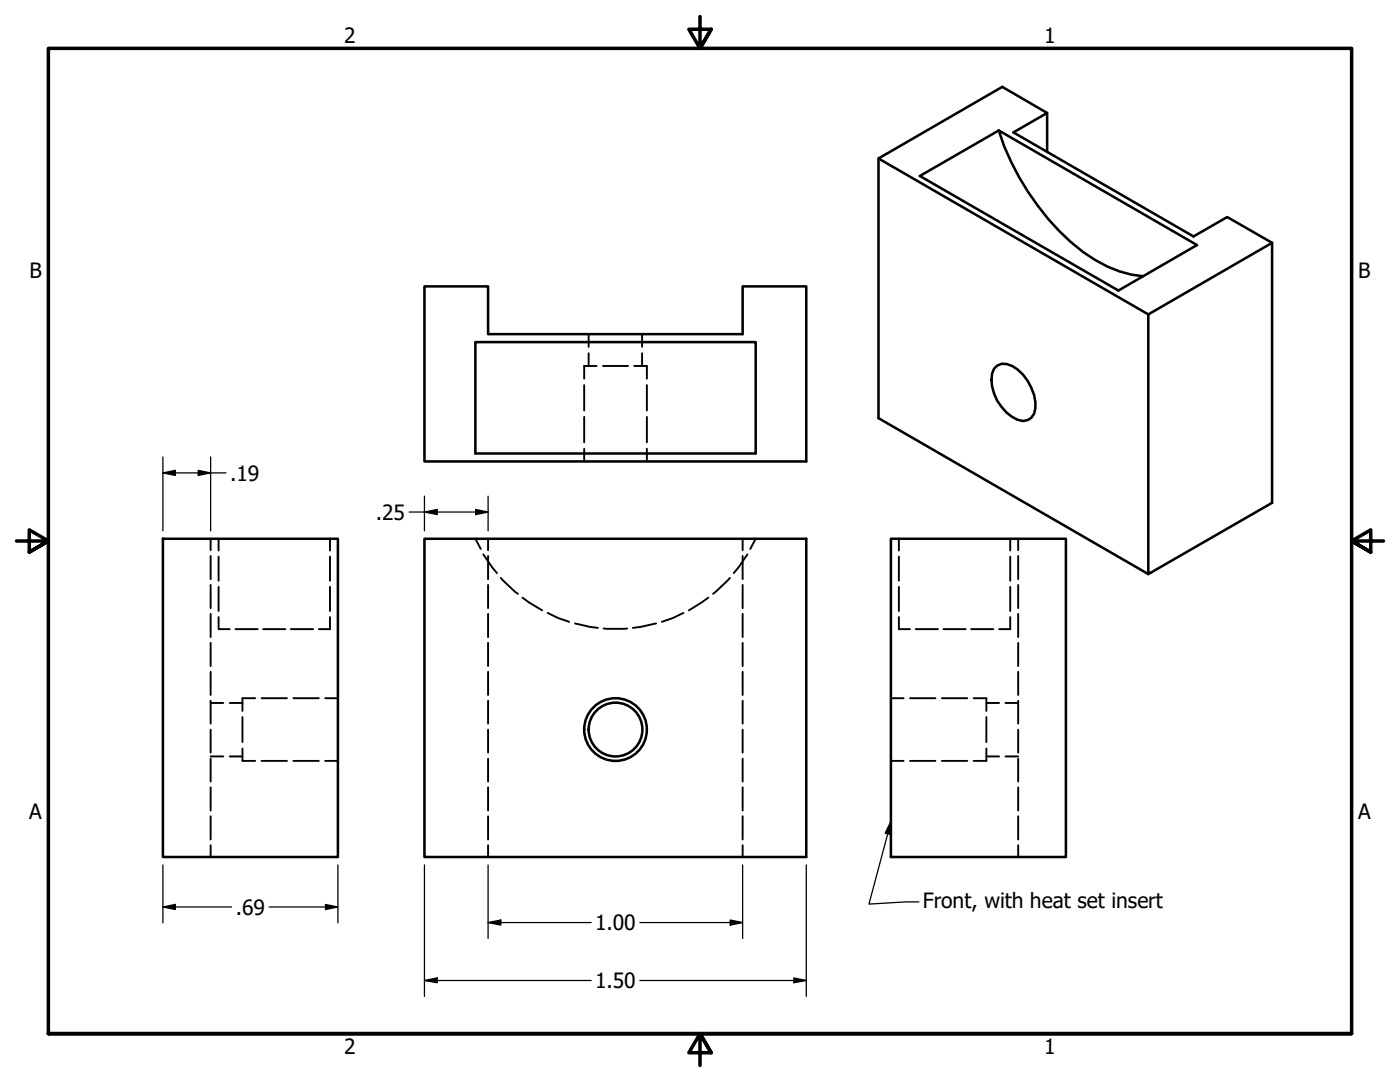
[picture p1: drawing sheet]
<svg xmlns="http://www.w3.org/2000/svg" width="279mm" height="216mm" viewBox="0 0 279 216" stroke-linecap="round" stroke-linejoin="round" font-family="sans-serif">
<!-- layer: Hidden (ANSI) -->
<g fill="none" stroke="#000" stroke-width=".38">
<path d="M116.6 76.8v5.1M117.5 66.7v2.5M117.5 70.5v2.5M119.1 73h-2.5v2.6M120.3 73h5M126.6 73h2.5v2.6M128.1 66.7v2.5M128.1 70.5v2.5M129.1 76.8v5.1M116.6 83.2v5.1M116.6 89.5v2.6M129.1 83.2v5.1"/>
<path d="M129.1 89.5v2.6M42 107.5v2.3M42 110.9v4.7M42 116.7v4.6M43.6 107.5v2.4M43.6 111.1v4.8M43.6 117.1v4.8M65.8 107.5v2.4M65.8 111.1v4.8M65.8 117.1v4.8M94.9 107.5l1 2M96.5 110.6l2.7 3.8"/>
<path d="M97.4 107.5v2.3M97.4 110.9v4.7M97.4 116.7v4.6M99.9 115.3l2.9 2.8 .6 .4M104.3 119.3l3.9 2.5M141.4 119.3l-3.9 2.5M145.7 115.3l-3.4 3.2M148.2 107.5v2.3M148.2 110.9v4.7M148.2 116.7v4.6M149.2 110.6l-2.8 3.8M150.8 107.5l-1.1 2"/>
<path d="M179.4 107.5v2.4M179.4 111.1v4.8M179.4 117.1v4.8M201.6 107.5v2.4M201.6 111.1v4.8M201.6 117.1v4.8M203.2 107.5v2.3M203.2 110.9v4.7M203.2 116.7v4.6M42 122.5v4.6M42 128.3v4.6M42 134v4.7"/>
<path d="M42 139.8v4.6M43.6 123.1v2.4h2.2M47 125.5h4.4M50.9 139.3h-2.5v2.6M52.2 139.3h5.1M52.5 125.5h4.5M58 125.5h4.5M58.5 139.3h5.1M64.9 139.3h2.5M65.8 123.1v2.4h-2.2M97.4 122.5v4.6M97.4 128.3v4.6"/>
<path d="M97.4 134v4.7M97.4 139.8v4.6M109.3 122.3l2.1 1 2.2 .8M114.7 124.4l3.1 .7 1.5 .2M120.5 125.4h4.7M130.9 124.4l-3.1 .7-1.5 .2M136.4 122.3l-2.1 1-2.2 .8M148.2 122.5v4.6M148.2 128.3v4.6M148.2 134v4.7M148.2 139.8v4.6M177.8 139.3h2.5"/>
<path d="M179.4 123.1v2.4h2.2M181.6 139.3h5.1M182.8 125.5h4.4M188 139.3h5M188.3 125.5h4.4M193.8 125.5h4.4M194.3 139.3h2.5v2.6M201.6 123.1v2.4h-2.2M203.2 122.5v4.6M203.2 128.3v4.6M203.2 134v4.7M203.2 139.8v4.6"/>
<path d="M42 145.6v4.6M42 151.4v4.6M42 157.1v4.6M42 150.9h2.6M42 140.3h2.6M45.8 150.9h2.6M45.8 140.3h2.6M48.4 143.1v5M48.4 149.4v2.4h2.5M52.2 151.8h5.1M58.5 151.8h5.1M64.9 151.8h2.5"/>
<path d="M97.4 145.6v4.6M97.4 151.4v4.6M97.4 157.1v4.6M148.2 145.6v4.6M148.2 151.4v4.6M148.2 157.1v4.6M177.8 151.8h2.5M181.6 151.8h5.1M188 151.8h5M196.8 149.4v2.4h-2.5M196.8 150.9h2.6M196.8 140.3h2.6"/>
<path d="M196.8 143.1v5M200.7 150.9h2.5M200.7 140.3h2.5M203.2 145.6v4.6M203.2 151.4v4.6M203.2 157.1v4.6M42 162.9v4.6M42 168.7v2.3M97.4 162.9v4.6M97.4 168.7v2.3M148.2 162.9v4.6M148.2 168.7v2.3"/>
<path d="M203.2 162.9v4.6M203.2 168.7v2.3"/>
</g>
<!-- layer: Visible (ANSI) -->
<g fill="none" stroke="#000" stroke-width=".51">
<path d="M175.3 31.6l53.9 31.1M183.6 35.1l15.7-9.1 39.6 22.9-15.7 9.1zM199.3 26a50.5 50.5 0 0 0 16.9 24.3 23.7 23.7 0 0 0 11.9 4.8M209 22.5l-6.8 3.9 36 20.8 6.7-3.9 9 5.2v51.8l-24.7 14.3v-51.9l24.7-14.2M209 30.4v-7.9l-9-5.2-24.7 14.3v51.8l53.9 31.2M84.7 57.2h12.7v9.5h50.8v-9.5h12.7v34.9h-76.2zM94.9 68.3h55.9v22.2h-55.9zM198.4 73.6a2.56 2.56 0 0 1 3.6-.6 9.5 9.5 0 0 1 4.6 8.5 2.48 2.48 0 0 1-3.5 2.3 8.9 8.9 0 0 1-5.1-9.3zM32.5 107.5h34.9v63.5h-34.9zM84.7 107.5h76.2v63.5h-76.2zM177.8 107.5h34.9v63.5h-34.9z"/>
<circle cx="122.8" cy="145.6" r="5.4"/>
<circle cx="122.8" cy="145.6" r="6.3"/>
</g>
<!-- layer: Border (ANSI) -->
<path d="M139.7 3.3v6.4l-2.2-3.9h4.4l-2.2 3.9 2.2-3.9M3.3 107.9h6.4l-3.9-2.2v4.5l3.9-2.3-3.9 2.3M276.1 107.9h-6.4l3.9-2.2v4.5l-3.9-2.3 3.9 2.3M9.7 206.2v-196.5h260v196.5h-260h260M141.9 210.1l-2.2-3.9 2.2 3.9h-4.4l2.2-3.9v6.4" fill="none" stroke="#000" stroke-width=".7"/>
<!-- layer: Symbol (ANSI) -->
<path d="M177.8 163.9l-.1 2.6-1-.3zM177.8 163.9l-4.4 16.5 7.4-.4h2.6" fill="none" stroke="#000" stroke-width=".25"/>
<path d="M177.8 163.9l-.1 2.6-1-.3z" fill-rule="evenodd" fill="#000"/>
<!-- layer: Dimension (ANSI) -->
<g fill="none" stroke="#000" stroke-width=".25">
<path d="M32.5 94.4l2.5-.5v1zM32.5 91.2v14.7M32.5 94.4h12.6M39.6 93.9l2.4 .5-2.4 .5zM42 91.2v14.7M84.7 99v6.9M97.4 99v6.9M81.7 102.2h15.7M84.7 102.2l2.5-.5v1zM94.9 101.7l2.5 .5-2.5 .5zM32.5 172.6v11.5M67.4 172.6v11.5"/>
<path d="M84.7 172.6v26.2M97.4 172.6v14.7M148.2 172.6v14.7M160.9 172.6v26.2M32.5 181l2.5-.5v1zM32.5 181h13.7M53.7 181h13.7M65 180.5l2.4 .5-2.4 .5zM84.7 195.6l2.5-.5v1zM84.7 195.6h33.3M97.4 184.1l2.5-.5v1zM97.4 184.1h20.6"/>
<path d="M127.7 184.1h20.5M127.7 195.6h33.2M145.7 183.6l2.5 .5-2.5 .5zM158.4 195.1l2.5 .5-2.5 .5z"/>
</g>
<g fill="#000">
<path d="M32.5 94.4l2.5-.5v1z" fill-rule="evenodd"/>
<path d="M39.6 93.9l2.4 .5-2.4 .5z" fill-rule="evenodd"/>
<path d="M84.7 102.2l2.5-.5v1z" fill-rule="evenodd"/>
<path d="M94.9 101.7l2.5 .5-2.5 .5z" fill-rule="evenodd"/>
<path d="M32.5 181l2.5-.5v1z" fill-rule="evenodd"/>
<path d="M65 180.5l2.4 .5-2.4 .5z" fill-rule="evenodd"/>
<path d="M84.7 195.6l2.5-.5v1z" fill-rule="evenodd"/>
<path d="M97.4 184.1l2.5-.5v1z" fill-rule="evenodd"/>
<path d="M145.7 183.6l2.5 .5-2.5 .5z" fill-rule="evenodd"/>
<path d="M158.4 195.1l2.5 .5-2.5 .5z" fill-rule="evenodd"/>
</g>
<g font-size="4.2">
<text x="68.7" y="8.6">2</text>
<text x="208.4" y="8.6">1</text>
<text x="5.9" y="55.5">B</text>
<text x="271.1" y="55.5">B</text>
<text x="45.9" y="95.9">.19</text>
<text x="75" y="103.7">.25</text>
<text x="5.8" y="163.4">A</text>
<text x="271" y="163.4">A</text>
<text x="47.1" y="182.5">.69</text>
<text x="118.7" y="185.6">1.00</text>
<text x="184.1" y="181.2">Front, with heat set insert</text>
<text x="118.7" y="197.2">1.50</text>
<text x="68.7" y="210.3">2</text>
<text x="208.4" y="210.3">1</text>
</g>
</svg>
